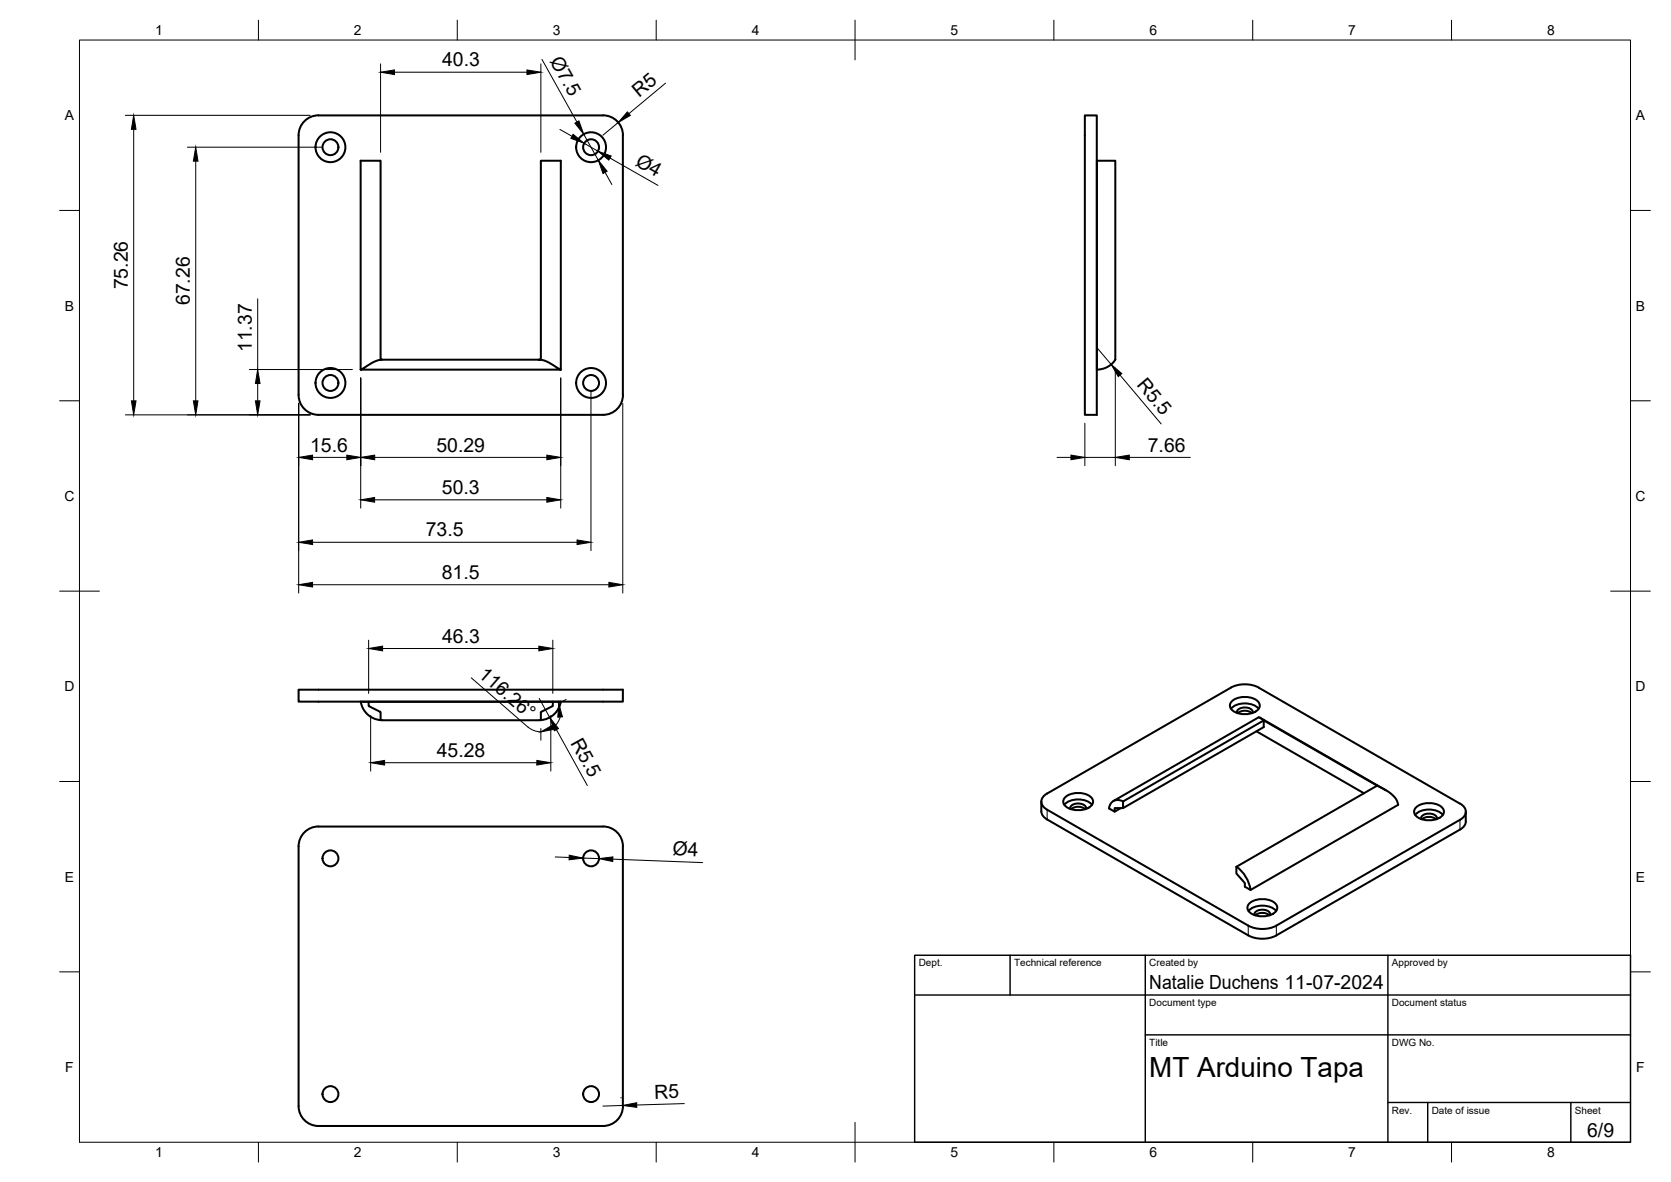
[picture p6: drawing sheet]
<svg xmlns="http://www.w3.org/2000/svg" width="420mm" height="297mm" viewBox="0 0 420 297" stroke-linecap="round" stroke-linejoin="round" font-family="sans-serif">
<!-- layer: Visible -->
<g fill="none" stroke="#000" stroke-width=".51">
<path d="M156.6 34v65.3M156.6 34a5 5 0 0 0-5-5h-71.5a5 5 0 0 0-5 5v65.3a5 5 0 0 0 5 5h71.5a5 5 0 0 0 5-5.1M272.8 29h3v75.3h-3zM275.8 40.4h4.6l.1 50a5.6 5.6 0 0 1-4.7 2.5zM90.7 92.9h.1M90.7 92.9l1.6-.9a8 8 0 0 1 3.8-1.6h39.5a11.8 11.8 0 0 1 4.9 2.3l.5 .2zM96.1 90.4h-.4v-50h-5v52.5M135.6 90.4h.4v-50h5v52.5M141 92.9h.1M75.1 173.3h81.5v3h-81.5zM90.7 176.3h50.3a5.5 5.5 0 0 1-5.4 4.7h-39.5a5.6 5.6 0 0 1-5.4-4.7zM92.7 176.3v1.1l3 1.5v2.1"/>
<path d="M139 176.3v1.1l-3 1.5v2.1M309.5 178.1a5.2 5.2 0 0 1 7 0M309.8 176.2a5.2 5.2 0 0 1 6.8 .4 1.82 1.82 0 0 1-1.5 2.5 5.2 5.2 0 0 1-5.7-1.1 1.42 1.42 0 0 1 .4-1.8zM311 179.1a1.48 1.48 0 0 1 1.8-1.3l.9 .1a1.33 1.33 0 0 1 1.3 1.2M311.2 179.2a2.86 2.86 0 0 1 3.6 0M316.5 172.8l50.6 29.2M316.5 172.8a7.7 7.7 0 0 0-7 0l-46.2 26.6a2.16 2.16 0 0 0-1.5 2 2.16 2.16 0 0 0 1.5 2.1l50.6 29.1a7.8 7.8 0 0 0 7 0M315.9 183.8l27.1 15.6M316.8 180.3l31.7 18.3M317.8 181l-35.4 20.4M317.8 181v1.7l-35.4 20.4M317.8 181l.3 .2"/>
<path d="M346 197.3l.3 .2M346.2 197.4l-35.3 20.4v1.7l2.1 2.4v.9l1.4 .9 37.2-21.4M156.6 212.7v65.3M156.6 212.7a5 5 0 0 0-5-5h-71.5a5 5 0 0 0-5 5v65.3a5 5 0 0 0 5 5h71.5a5 5 0 0 0 5-5M261.8 201.5v2.4a2.42 2.42 0 0 0 1.5 2l50.6 29.2a7.8 7.8 0 0 0 7 0M267.6 202.2a5.2 5.2 0 0 1 7 0M267.9 200.3a5.2 5.2 0 0 1 6.7 .4 1.82 1.82 0 0 1-1.4 2.6 5.2 5.2 0 0 1-5.7-1.2 1.42 1.42 0 0 1 .4-1.8zM269.1 203.3a1.48 1.48 0 0 1 1.8-1.4l.9 .1a1.33 1.33 0 0 1 1.3 1.3M269.3 203.3a2.86 2.86 0 0 1 3.6 0M280 201.3l36.5-21 30.7 17.6a7.5 7.5 0 0 1 4.3 3.9v.4M282.4 201.4v1.7h-2.1v.9M282.4 201.4a2.24 2.24 0 0 0-3.6 1.8l1.5 .8 1.5-.9"/>
<path d="M310.9 217.8a8.8 8.8 0 0 1 3.5 5.8M351.6 202.2v.1M355.8 204.8a5.2 5.2 0 0 1 7 0M356.1 202.8a5.2 5.2 0 0 1 6.8 .5 1.82 1.82 0 0 1-1.5 2.5 5.2 5.2 0 0 1-5.6-1.1 1.42 1.42 0 0 1 .3-1.9zM357.3 205.8a1.48 1.48 0 0 1 1.8-1.3h.9a1.33 1.33 0 0 1 1.3 1.3M357.6 205.9a2.86 2.86 0 0 1 3.5 0M367.1 201.9a2.16 2.16 0 0 1 1.5 2.1 2.16 2.16 0 0 1-1.5 2l-46.2 26.6M368.6 204v2.4a2.42 2.42 0 0 1-1.5 2.1l-46.2 26.6M313.9 228.9a5.2 5.2 0 0 1 7 0M314.2 227a5.2 5.2 0 0 1 6.8 .4 1.82 1.82 0 0 1-1.5 2.5 5.2 5.2 0 0 1-5.7-1.1 1.42 1.42 0 0 1 .4-1.8zM315.4 230a1.48 1.48 0 0 1 1.8-1.4l.9 .1a1.33 1.33 0 0 1 1.3 1.3M315.6 230a2.86 2.86 0 0 1 3.6 0"/>
<circle cx="83.1" cy="37" r="2"/>
<circle cx="83.1" cy="37" r="3.8"/>
<circle cx="148.6" cy="37" r="2"/>
<circle cx="148.6" cy="37" r="3.8"/>
<circle cx="83.1" cy="96.2" r="2"/>
<circle cx="83.1" cy="96.2" r="3.8"/>
<circle cx="148.6" cy="96.2" r="2"/>
<circle cx="148.6" cy="96.2" r="3.8"/>
<circle cx="83.1" cy="215.7" r="2"/>
<circle cx="148.6" cy="215.7" r="2"/>
<circle cx="83.1" cy="275" r="2"/>
<circle cx="148.6" cy="275" r="2"/>
</g>
<!-- layer: Visible Narrow -->
<path d="M263.3 203.5v2.4M367.1 206v2.5M313.9 232.6v2.5M320.9 232.6v2.5" fill="none" stroke="#000" stroke-width=".25"/>
<!-- layer: BORDER -->
<g fill="none" stroke="#000" stroke-width=".25">
<path d="M20 10.1h390v276.9h-390zM65 5.1v5M115 5.1v5M165 5.1v5M215 5.1v10M265 5.1v5M315 5.1v5M365 5.1v5M15 52.9h5M410 52.9h5M15 100.7h5M410 100.7h5"/>
<path d="M15 148.6h10M405 148.6h10M15 196.4h5M410 196.4h5M15 244.2h5M410 244.2h5M65 287v5M115 287v5M165 287v5M215 282.1v9.9M265 287v5M315 287v5"/>
<path d="M365 287v5"/>
</g>
<!-- layer: TITLEBLOCK -->
<path d="M230 240.1h180v46.9h-180zM230 250h180M254 240.1v9.9M288 240.1v46.9M349 240.1v46.9M288 260.1h122M349 277.1h61M359 277.1v9.9M395 277.1v9.9" fill="none" stroke="#000" stroke-width=".36"/>
<!-- layer: FD_Dimensions -->
<g fill="none" stroke="#000" stroke-width=".25">
<path d="M95.7 16.1v22.2M99.2 18.1h33.3M136 16.1v22.2M136.3 14.9l8.8 15.8M31.5 29h46.5M33.6 32.5v68.2M47.1 37h33.9M140.8 32.5l3 1.8M146.8 33.7l3.6 6.6M146.9 36l3.4 2M153.4 39.7l12 6.9M153.8 29.5l1.4 1 1 1.4"/>
<path d="M155.4 30.8l-3.8 3.2M167.3 20.9l-9.2 7.7M49.2 40.5v60.2M152.1 43.3l1.7 3.1M64.8 75.1v17.8M62.7 92.9h25.9M64.8 96.4v4.3M90.7 95v32.7M141 95v32.7M148.6 98.3v40.1M275.8 87.4l3.6 4.2M280.4 92.5v24.5"/>
<path d="M281.6 94.3l10.4 12.2M31.5 104.3h46.5M75.1 101.4v47.6M78.6 114.9h8.6M94.2 114.9h43.3M156.6 101.4v47.6M265.8 114.9h3.5M272.8 106.3v10.7M272.8 114.9h7.6M284 114.9h15.3M78.6 136.3h66.5M94.2 125.6h43.3"/>
<path d="M78.6 146.9h74.5M92.7 160.9v13.4M93.2 179.8v14M96.2 163h39.3M118.5 170.3l14.2 12.4 1.6 .9 1.7 .3M135.6 175.5l2.6 4.8M138.5 179.8v14M139 160.9v13.4M142.4 175.8l-2 .9M96.7 191.7h38.3M136 183.1v2.9M139.9 183.4l7.8 14"/>
<path d="M140.8 180.2l-.5 1.3-1 1.2M139.6 215.4l3.5 .1M146.6 215.6l4 .2M154.1 215.9l22.6 .9M156.1 275.8l.1 .1M156.6 277.8l-5 .2M172.1 277.3l-12 .4"/>
</g>
<g fill="#000" stroke="#000" stroke-width=".25">
<path d="M95.7 18.1l3.5-.5v1.1zM132.5 17.6l3.5 .5-3.5 .6zM33.6 29l.6 3.5h-1.2zM144.1 33.7l2.8 2.3-3.4-1.2zM144.5 31l1.1-.6 1.2 3.3zM150.3 38l3.4 1.2-.6 1zM157.8 28.1l.7 .9-3.1 1.8zM49.2 37l.6 3.5h-1.2zM150.4 40.3l2.3 2.7-1.1 .6zM64.8 92.9l.6 3.5h-1.2zM279.4 91.6l2.7 2.3-.9 .7zM33 100.7h1.2l-.6 3.6z"/>
<path d="M48.6 100.7h1.2l-.6 3.6zM64.2 100.7h1.2l-.6 3.6zM75.1 114.9l3.5-.5v1.1zM87.2 114.4l3.5 .5-3.5 .6zM90.7 114.9l3.5-.5v1.1zM137.5 114.4l3.5 .5-3.5 .6zM269.3 114.4l3.5 .5-3.5 .6zM280.4 114.9l3.6-.5v1.1zM75.1 136.3l3.5-.6v1.1zM90.7 125.6l3.5-.6v1.2zM137.5 125l3.5 .6-3.5 .6zM145.1 135.7l3.5 .6-3.5 .5z"/>
<path d="M75.1 146.9l3.5-.5v1.1zM153.1 146.4l3.5 .5-3.5 .6zM92.7 163l3.5-.6v1.2zM135.5 162.4l3.5 .6-3.5 .6zM93.2 191.7l3.5-.6v1.2zM135 191.1l3.5 .6-3.5 .6zM136 183.9l3.1-1.8 .4 1.1zM140.5 176.7l.9 3.4-1.1 .1zM138.2 180.3l2.2 2.8-1 .5zM143.1 214.9l3.5 .7-3.5 .5zM150.6 215.8l3.5-.5v1.2zM156.6 277.8l3.5-.7v1.2z"/>
</g>
<text font-size="7" x="289" y="270.6">MT Arduino Tapa</text>
<g font-size="4.9">
<text x="111.2" y="16.7">40.3</text>
<text x="138.2" y="15.2" transform="rotate(61 138.2 15.2)">Ø7.5</text>
<text x="160.7" y="24.5" transform="rotate(-40 160.7 24.5)">R5</text>
<text x="159.5" y="41.5" transform="rotate(30 159.5 41.5)">Ø4</text>
<text x="32.2" y="72.7" transform="rotate(-90 32.2 72.7)">75.26</text>
<text x="47.8" y="76.7" transform="rotate(-90 47.8 76.7)">67.26</text>
<text x="63.3" y="88.5" transform="rotate(-90 63.3 88.5)">11.37</text>
<text x="285.6" y="96.8" transform="rotate(50 285.6 96.8)">R5.5</text>
<text x="78" y="113.5">15.6</text>
<text x="109.7" y="113.5">50.29</text>
<text x="288.6" y="113.5">7.66</text>
<text x="111.1" y="124.1">50.3</text>
<text x="107.1" y="134.8">73.5</text>
<text x="111.1" y="145.5">81.5</text>
<text x="111.2" y="161.5">46.3</text>
<text x="120.1" y="169.8" transform="rotate(41 120.1 169.8)">116.26°</text>
<text x="109.8" y="190.2">45.28</text>
<text x="143.4" y="186.6" transform="rotate(61 143.4 186.6)">R5.5</text>
<text x="169.1" y="214.9" transform="rotate(2 169.1 214.9)">Ø4</text>
<text x="289" y="248.5">Natalie Duchens 11-07-2024</text>
<text x="164.6" y="276.1" transform="rotate(-2 164.6 276.1)">R5</text>
<text x="399.1" y="285.7">6/9</text>
</g>
<g font-size="3.5">
<text x="39" y="8.8">1</text>
<text x="89" y="8.8">2</text>
<text x="139" y="8.8">3</text>
<text x="189" y="8.8">4</text>
<text x="239" y="8.8">5</text>
<text x="289" y="8.8">6</text>
<text x="339" y="8.8">7</text>
<text x="389" y="8.8">8</text>
<text x="16.3" y="30.2">A</text>
<text x="411.3" y="30.2">A</text>
<text x="16.3" y="78">B</text>
<text x="411.3" y="78">B</text>
<text x="16.2" y="125.9">C</text>
<text x="411.2" y="125.9">C</text>
<text x="16.2" y="173.7">D</text>
<text x="411.2" y="173.7">D</text>
<text x="16.3" y="221.6">E</text>
<text x="411.3" y="221.6">E</text>
<text x="16.4" y="269.4">F</text>
<text x="411.4" y="269.4">F</text>
<text x="39" y="290.8">1</text>
<text x="89" y="290.8">2</text>
<text x="139" y="290.8">3</text>
<text x="189" y="290.8">4</text>
<text x="239" y="290.8">5</text>
<text x="289" y="290.8">6</text>
<text x="339" y="290.8">7</text>
<text x="389" y="290.8">8</text>
</g>
<g font-size="2.5">
<text x="231" y="242.9">Dept.</text>
<text x="255" y="242.9">Technical reference</text>
<text x="289" y="242.9">Created by</text>
<text x="350" y="242.9">Approved by</text>
<text x="289" y="252.8">Document type</text>
<text x="350" y="252.8">Document status</text>
<text x="289" y="262.9">Title</text>
<text x="350" y="262.9">DWG No.</text>
<text x="350" y="279.9">Rev.</text>
<text x="360" y="279.9">Date of issue</text>
<text x="396" y="279.9">Sheet</text>
</g>
</svg>
